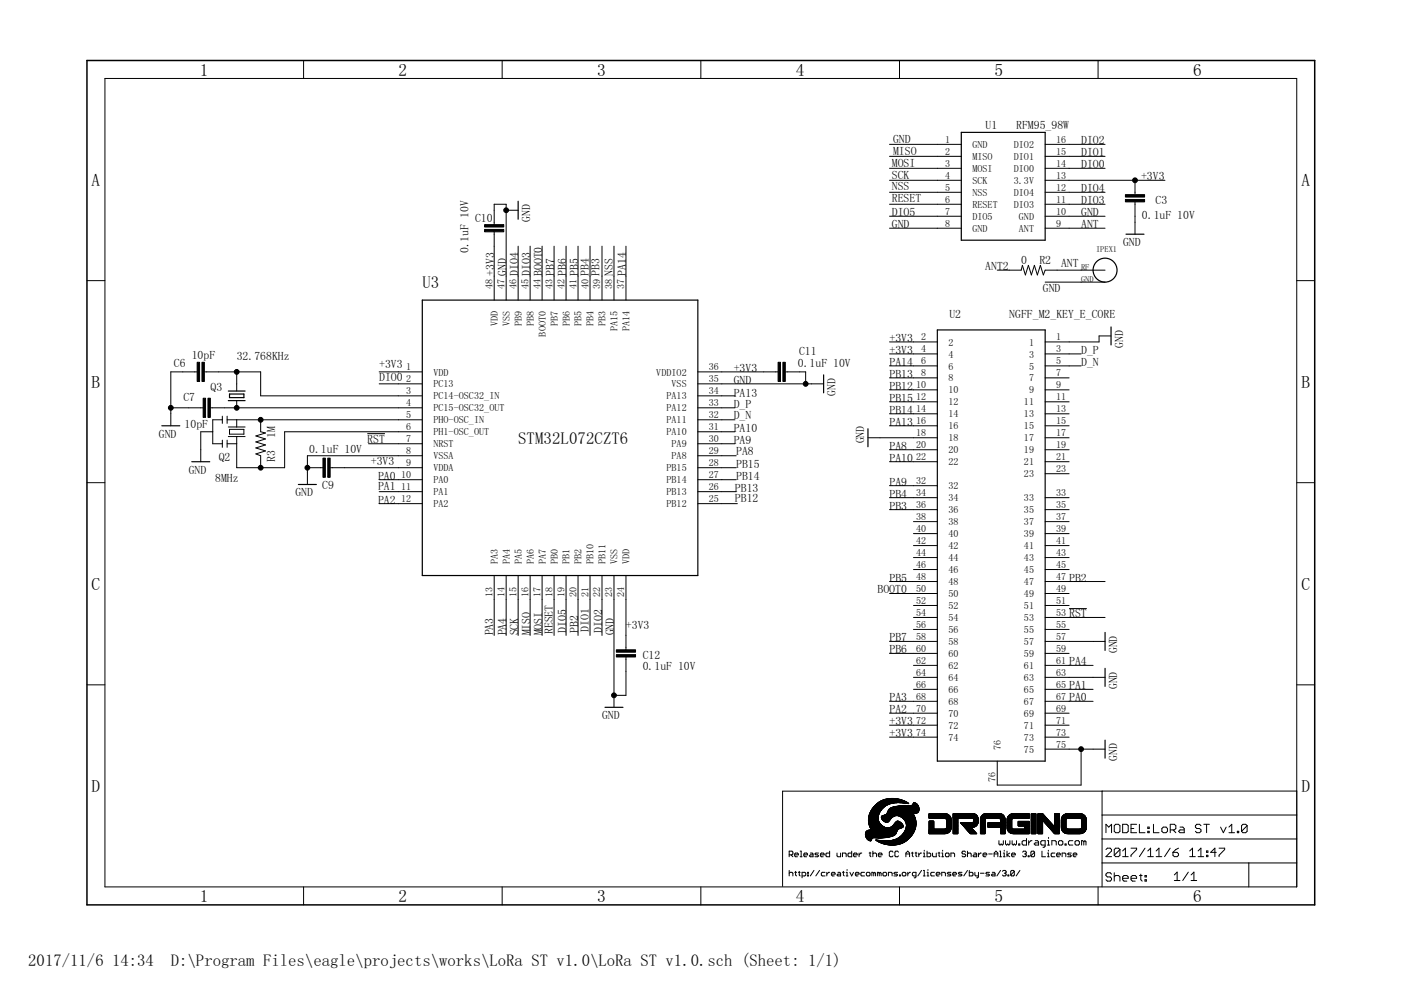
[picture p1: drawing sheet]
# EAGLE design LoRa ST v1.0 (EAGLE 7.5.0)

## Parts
C3  0.1uF 10V  C-EUC0402  [C0402]
C6  10pF  C-EUC0402  [C0402]
C7  10pF  C-EUC0402  [C0402]
C9  0.1uF 10V  C-EUC0402  [C0402]
C10  0.1uF 10V  C-EUC0402  [C0402]
C11  0.1uF 10V  C-EUC0402  [C0402]
C12  0.1uF 10V  C-EUC0402  [C0402]
IPEX1  I-PEX4  [I-PEX4]
Q2  8MHz  RESONATORMU  [RESONATOR]
Q3  32.768KHz  SMD-2012_2P  [32.768K]
R2  0  R-US_R0402  [R0402]
R3  1M  R-US_R0402  [R0402]
U1  RFM95_98W  [RFM95_98W]
U2  NGFF_M2_KEY_E_CORE  [LORA_ST_PCB]
U3  STM32L072CZT6  STM32L0XX  [LQFP48]
U$2  LOGO-NEW  [LOGO-SILK-NEW]

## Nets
!RST: U2.53 U3.7(NRST)
+3V3: C3.2 C9.1 C10.1 C11.2 C12.2 U1.13(3.3V) U2.2 U2.4 U2.72 U2.74 U3.1(VDD) U3.9(VDDA) U3.24(VDD) U3.36(VDDIO2) U3.48(VDD)
ANT [2layer-50ohm]: IPEX1.SIG R2.1 U1.9(ANT)
ANT2: R2.2
BOOT0: U2.50 U3.44(BOOT0)
D_N: U2.5 U3.32(PA11)
D_P: U2.3 U3.33(PA12)
DIO0: U1.14(DIO0) U3.2(PC13)
DIO1: U1.15(DIO1) U3.21(PB10)
DIO2: U1.16(DIO2) U3.22(PB11)
DIO3: U1.11(DIO3) U3.45(PB8)
DIO4: U1.12(DIO4) U3.46(PB9)
DIO5: U1.7(DIO5) U3.19(PB1)
GND: C3.1 C6.1 C7.1 C9.2 C10.2 C11.1 C12.1 IPEX1.GND1(GND) IPEX1.GND2(GND) IPEX1.GND3(GND) Q2.2 U1.1(GND) U1.8(GND) U1.10(GND) U2.1 U2.18 U2.57 U2.63 U2.75 U2.76 U3.8(VSSA) U3.23(VSS) U3.35(VSS) U3.47(VSS)
MISO: U1.2(MISO) U3.16(PA6)
MOSI: U1.3(MOSI) U3.17(PA7)
N$4: Q2.1 R3.2 U3.5(PHO-OSC_IN)
N$5: Q2.3 R3.1 U3.6(PH1-OSC_OUT)
N$6: C7.2 Q3.3 U3.4(PC15-OSC32_OUT)
N$7: C6.2 Q3.4 U3.3(PC14-OSC32_IN)
NSS: U1.5(NSS) U3.38(PA15)
PA0: U2.67 U3.10(PA0)
PA1: U2.65 U3.11(PA1)
PA2: U2.70 U3.12(PA2)
PA3: U2.68 U3.13(PA3)
PA4: U2.61 U3.14(PA4)
PA8: U2.20 U3.29(PA8)
PA9: U2.32 U3.30(PA9)
PA10: U2.22 U3.31(PA10)
PA13: U2.16 U3.34(PA13)
PA14: U2.6 U3.37(PA14)
PB2: U2.47 U3.20(PB2)
PB3: U2.36 U3.39(PB3)
PB4: U2.34 U3.40(PB4)
PB5: U2.48 U3.41(PB5)
PB6: U2.60 U3.42(PB6)
PB7: U2.58 U3.43(PB7)
PB12: U2.10 U3.25(PB12)
PB13: U2.8 U3.26(PB13)
PB14: U2.14 U3.27(PB14)
PB15: U2.12 U3.28(PB15)
RESET: U1.6(RESET) U3.18(PB0)
SCK: U1.4(SCK) U3.15(PA5)
Unconnected: U2.7 U2.9 U2.11 U2.13 U2.15 U2.17 U2.19 U2.21 U2.23 U2.33 U2.35 U2.37 U2.38 U2.39 U2.40 U2.41 U2.42 U2.43 U2.44 U2.45 U2.46 U2.49 U2.51 U2.52 U2.54 U2.55 U2.56 U2.59 U2.62 U2.64 U2.66 U2.69 U2.71 U2.73

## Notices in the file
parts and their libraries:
dragino: http://creativecommons.org/licenses/by-sa/3.0
dragino: Released under the CC Attribution Share-Alike 3.0 License
